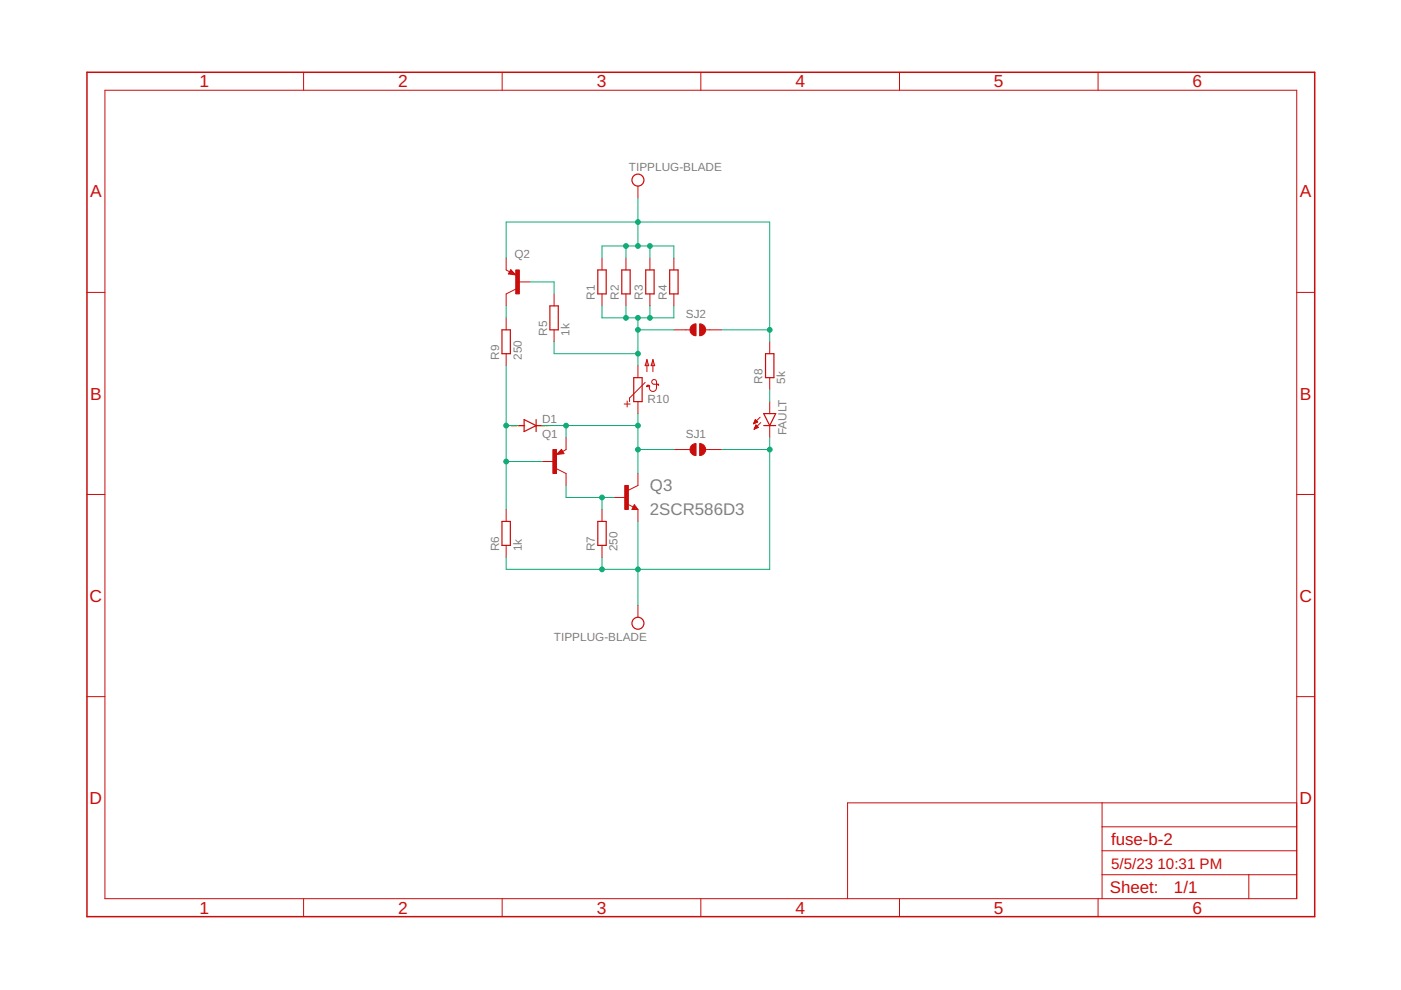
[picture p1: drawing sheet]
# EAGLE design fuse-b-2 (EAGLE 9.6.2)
AUTHOR: Balazs Racz; DRAWING_TITLE: MEB Schalterwerk Projekt; LICENSE: Licensed by the Solderpad Hardware License V2.0; PAGE: Sicherung für Signalstromkreise; REVIEWER: n/a; REVISION: B2; YEAR: 2023
FRAME2 (FRAME_A_L): PAGE: Sicherung für Signalstromkreisen

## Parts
D1  DIODE-MINIMELF  [MINIMELF]
FAULT  LEDCHIPLED_0603  [CHIPLED_0603]
Q1  BCX71SMD  [SOT23]
Q2  BCX71SMD  [SOT23]
Q3  2SCR586D3  2SCR586D3TL1  [D-PAK_TO252AA]
R1  R-EU_R2512  [R2512]
R2  R-EU_R2512  [R2512]
R3  R-EU_R2512  [R2512]
R4  R-EU_R2512  [R2512]
R5  1k  R-EU_R0805  [R0805]
R6  1k  R-EU_R0805  [R0805]
R7  250  R-EU_R0805  [R0805]
R8  5k  R-EU_R0805  [R0805]
R9  250  R-EU_R0805  [R0805]
R10  PTC_1812  [PTC1812]
SJ1  SJRND2  [SJ_RND2]
SJ2  SJRND2  [SJ_RND2]
U$1  TIPPLUG-BLADE  [BLADEPLUG-9.5X1.25]
U$2  TIPPLUG-BLADE  [BLADEPLUG-9.5X1.25]

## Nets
FUSEIN: R1.1 R2.1 R3.1 R4.1 R5.1 R10.2 SJ2.P$1
FUSEOUT: D1.C Q1.2(E) Q3.4(C) R10.1 SJ1.P$1
N$1: Q2.1(B) R5.2
N$4: D1.A Q1.1(B) R6.2 R9.1
N$5: Q1.3(C) Q3.1(B) R7.2
N$6: FAULT.A R8.1
N$8: Q2.3(C) R9.2
VIN: Q2.2(E) R1.2 R2.2 R3.2 R4.2 R8.2 SJ2.P$2 U$1.PB($1) U$1.PT($1)
VOUT: FAULT.C Q3.3(E) R6.1 R7.1 SJ1.P$2 U$2.PB($1) U$2.PT($1)
